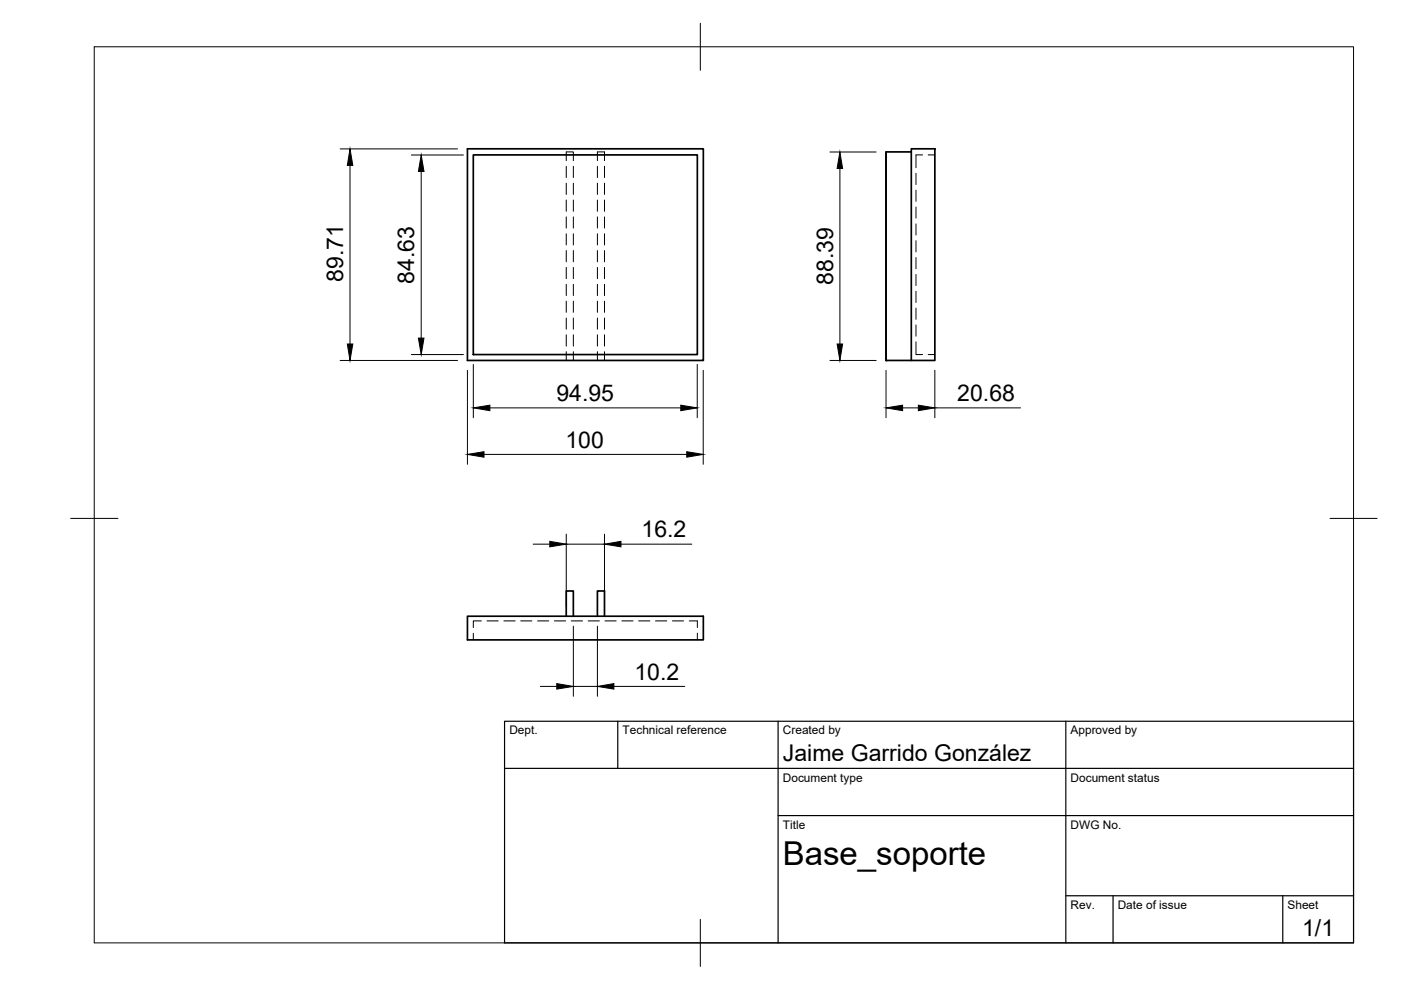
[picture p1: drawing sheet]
<svg xmlns="http://www.w3.org/2000/svg" width="297mm" height="210mm" viewBox="0 0 297 210" stroke-linecap="round" stroke-linejoin="round" font-family="sans-serif">
<!-- layer: Hidden -->
<g fill="none" stroke="#000" stroke-width=".21">
<path d="M120.1 34.1v-1.9h1.5v1.9M120.1 35.3v2.3M120.1 38.8v2.4M121.6 35.3v2.3M121.6 38.8v2.4M126.7 34.1v-1.9h1.5v1.9M126.7 35.3v2.3M126.7 38.8v2.4M128.2 35.3v2.3M128.2 38.8v2.4M194.2 36.7v2.4M195.6 32.8h-1.4v2.8"/>
<path d="M196.8 32.8h1.4M120.1 42.4v2.4M120.1 46v2.4M120.1 49.6v2.3M120.1 53.1v2.4M120.1 56.7v2.4M121.6 42.4v2.4M121.6 46v2.4M121.6 49.6v2.3M121.6 53.1v2.4M121.6 56.7v2.4M126.7 42.4v2.4"/>
<path d="M126.7 46v2.4M126.7 49.6v2.3M126.7 53.1v2.4M126.7 56.7v2.4M128.2 42.4v2.4M128.2 46v2.4M128.2 49.6v2.3M128.2 53.1v2.4M128.2 56.7v2.4M194.2 40.3v2.4M194.2 43.9v2.4M194.2 47.5v2.3"/>
<path d="M194.2 51v2.4M194.2 54.6v2.4M194.2 58.2v2.4M120.1 60.3v2.4M120.1 63.9v2.3M120.1 67.4v2.4M120.1 71v2.4M120.1 74.6v1.8M121.6 60.3v2.4M121.6 63.9v2.3M121.6 67.4v2.4M121.6 71v2.4"/>
<path d="M121.6 74.6v1.8M126.7 60.3v2.4M126.7 63.9v2.3M126.7 67.4v2.4M126.7 71v2.4M126.7 74.6v1.8M128.2 60.3v2.4M128.2 63.9v2.3M128.2 67.4v2.4M128.2 71v2.4M128.2 74.6v1.8M194.2 72.5v2.7h1.4"/>
<path d="M194.2 61.8v2.3M194.2 65.3v2.4M194.2 68.9v2.4M196.8 75.2h1.4M100.4 134.3v1.4M102.1 131.6h-1.7v1.5M103.3 131.6h2.3M106.8 131.6h2.4M110.4 131.6h2.4M114 131.6h2.4M117.5 131.6h2.4M121.1 131.6h2.4"/>
<path d="M124.7 131.6h2.4M128.3 131.6h2.3M131.8 131.6h2.4M135.4 131.6h2.4M139 131.6h2.4M142.6 131.6h2.3M146.1 131.6h1.7v1.5M147.8 134.3v1.4"/>
</g>
<!-- layer: Visible -->
<path d="M99.1 31.6h50v44.8h-50zM100.4 32.8h47.4v42.4h-47.4zM187.9 32.2v44.2M193.2 32.2h-5.3v44.2h5.3M193.2 31.6h5v44.8h-5zM99.1 130.7h50v5h-50zM120.1 130.7v-5.4h1.5v5.4M126.7 130.7v-5.4h1.5v5.4" fill="none" stroke="#000" stroke-width=".36"/>
<circle cx="187.9" cy="76.4" r=".18" fill="#000"/>
<!-- layer: BORDER -->
<path d="M20 9.9h267v190h-267zM148.5 4.9v10M15 109.9h10M282 109.9h10M148.5 194.9v10" fill="none" stroke="#000" stroke-width=".21"/>
<!-- layer: TITLEBLOCK -->
<path d="M107 152.9h180v47h-180zM131 152.9v10M165 152.9v47M226 152.9v47M107 162.9h180M165 172.9h122M226 189.9h61M236 189.9v10M272 189.9v10" fill="none" stroke="#000" stroke-width=".25"/>
<!-- layer: FD_Dimensions -->
<g fill="none" stroke="#000" stroke-width=".21">
<path d="M72.1 31.6h24.9M74.2 35.1v37.8M87.2 32.9h11.1M89.3 36.4v35.3M176 32.2h9.8M178.1 35.7v37.2M72.1 76.4h24.9M87.2 75.2h11.1M99.1 78.5v19.9M100.4 77.3v11.3M147.8 77.3v11.3M149.1 78.5v19.9"/>
<path d="M176 76.4h9.8M187.9 78.5v10.1M198.2 78.5v10.1M102.6 96.3h43M103.9 86.5h40.4M191.4 86.5h3.3M198.2 86.5h18.2M113.1 115.4h3.5M120.1 113.3v15.3M120.1 115.4h8.1M128.2 113.3v15.3M131.7 115.4h15"/>
<path d="M121.6 132.8v14.8M126.7 132.8v14.8M114.6 145.5h3.4M121.6 145.5h5.1M130.2 145.5h15"/>
</g>
<g fill="#000" stroke="#000" stroke-width=".21">
<path d="M74.2 31.6l.6 3.5h-1.2zM89.3 32.9l.6 3.5h-1.2zM178.1 32.2l.5 3.5h-1.1zM73.6 72.9h1.2l-.6 3.5zM88.7 71.7h1.2l-.6 3.5zM177.5 72.9h1.1l-.5 3.5zM99.1 96.3l3.5-.5v1.1zM100.4 86.5l3.5-.6v1.2zM144.3 85.9l3.5 .6-3.5 .6zM145.6 95.8l3.5 .5-3.5 .6zM187.9 86.5l3.5-.6v1.2zM194.7 85.9l3.5 .6-3.5 .6z"/>
<path d="M116.6 114.8l3.5 .6-3.5 .5zM128.2 115.4l3.5-.6v1.1zM118 144.9l3.6 .6-3.6 .6zM126.7 145.5l3.5-.6v1.2z"/>
</g>
<text font-size="7" x="166" y="183.4">Base_soporte</text>
<g font-size="4.9">
<text x="72.8" y="59.8" transform="rotate(-90 72.8 59.8)">89.71</text>
<text x="87.8" y="60.1" transform="rotate(-90 87.8 60.1)">84.63</text>
<text x="176.6" y="60.4" transform="rotate(-90 176.6 60.4)">88.39</text>
<text x="118" y="85">94.95</text>
<text x="203" y="85">20.68</text>
<text x="119.9" y="94.9">100</text>
<text x="136" y="113.9">16.2</text>
<text x="134.5" y="144.1">10.2</text>
<text x="166" y="161.4">Jaime Garrido González</text>
<text x="276.1" y="198.6">1/1</text>
</g>
<g font-size="2.5">
<text x="108" y="155.7">Dept.</text>
<text x="132" y="155.7">Technical reference</text>
<text x="166" y="155.7">Created by</text>
<text x="227" y="155.7">Approved by</text>
<text x="166" y="165.7">Document type</text>
<text x="227" y="165.7">Document status</text>
<text x="166" y="175.7">Title</text>
<text x="227" y="175.7">DWG No.</text>
<text x="227" y="192.7">Rev.</text>
<text x="237" y="192.7">Date of issue</text>
<text x="273" y="192.7">Sheet</text>
</g>
</svg>
